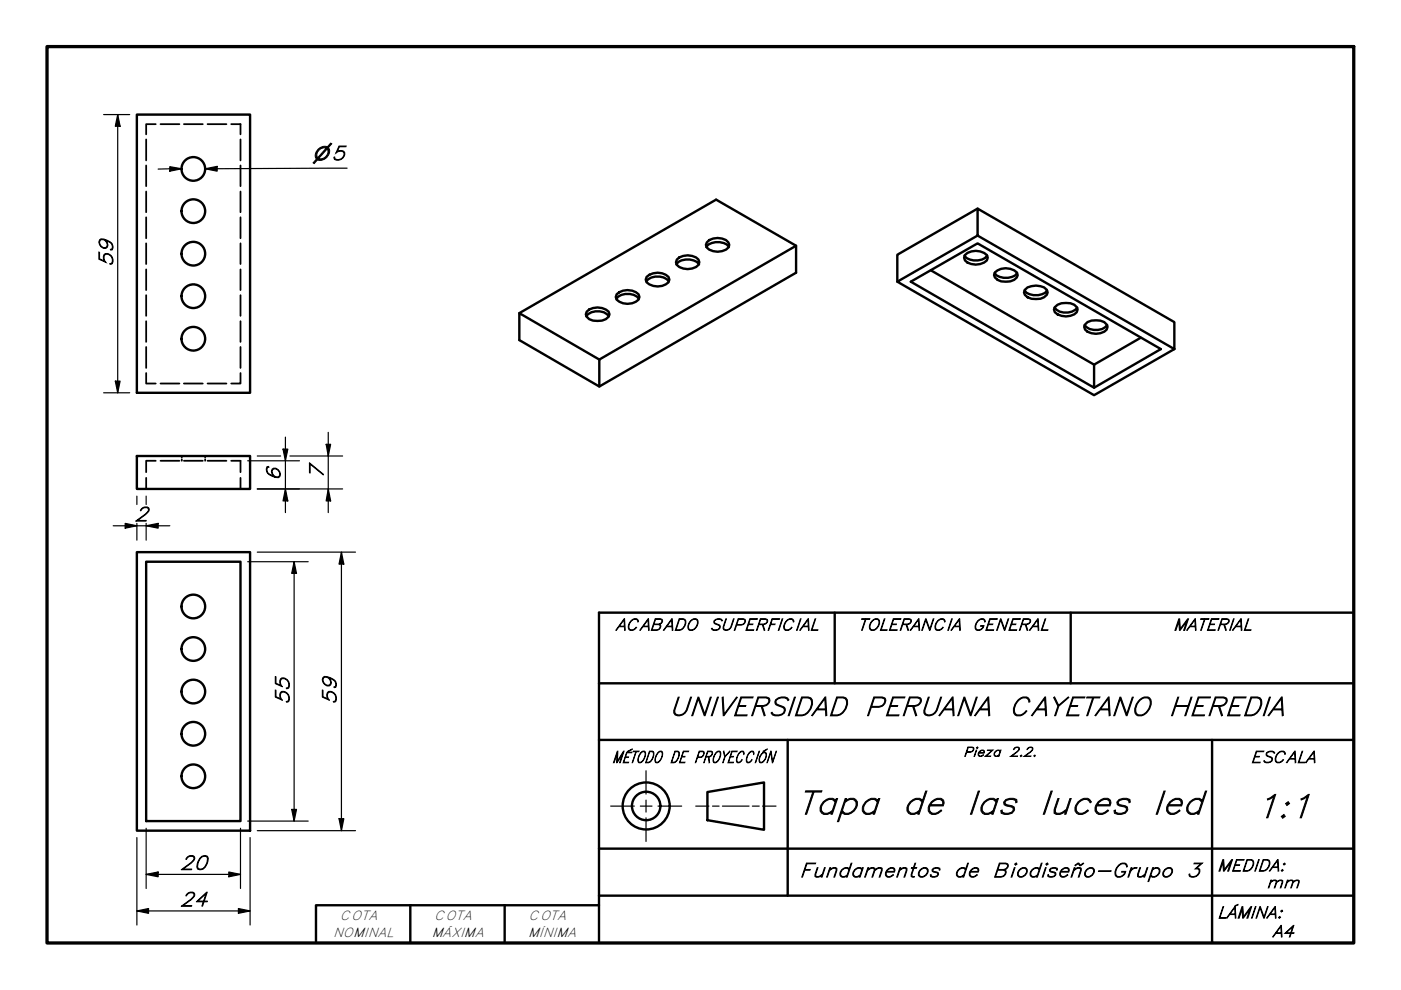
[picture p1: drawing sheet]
<svg xmlns="http://www.w3.org/2000/svg" width="297mm" height="210mm" viewBox="0 0 297 210" stroke-linecap="round" stroke-linejoin="round" font-family="sans-serif">
<!-- layer: Oculto (ISO) -->
<g fill="none" stroke="#000" stroke-width=".38">
<path d="M31 29.6v4.4M31 35.1v4.4M33 26.3h-2v2.2M34 26.3h4M39 26.3h4M44 26.3h4M49 26.3h2v2.2M51 29.6v4.4M51 35.1v4.4M31 40.6v4.4M31 46.1v4.4M31 51.6v4.4"/>
<path d="M31 57.1v4.4M51 40.6v4.4M51 46.1v4.4M51 51.6v4.4M51 57.1v4.4M31 79.1v2.2h2M31 62.6v4.4M31 68.1v4.4M31 73.6v4.4M51 79.1v2.2h-2M51 62.6v4.4M51 68.1v4.4"/>
<path d="M51 73.6v4.4M33 97.7h-2v2.4M34 97.7h4M34 81.3h4M38.5 96.7v.3M38.5 97.4v.3M39 97.7h4M39 81.3h4M43.5 96.7v.3M43.5 97.4v.3M44 97.7h4M44 81.3h4"/>
<path d="M49 97.7h2v2.4M31 101.3v2.4M51 101.3v2.4"/>
</g>
<!-- layer: Visible (ISO) -->
<g fill="none" stroke="#000" stroke-width=".51">
<path d="M29 24.3h24v59h-24zM137 59.7a3.2 3.2 0 0 1 4.8 0M137.1 58.7a3.5 3.5 0 0 1 4.6 0l.2 .6a2.3 2.3 0 0 1-2.5 1.4 2.32 2.32 0 0 1-2.5-1.4zM143.4 56a3.3 3.3 0 0 1 4.8 0M143.5 55a3.4 3.4 0 0 1 4.6 0l.2 .6a2.17 2.17 0 0 1-2.5 1.5 2.17 2.17 0 0 1-2.5-1.5zM149.7 52.4a3.3 3.3 0 0 1 4.9 0M150.4 50.9a3.4 3.4 0 0 1 4 .5l.2 .5a2.17 2.17 0 0 1-2.5 1.5 2.17 2.17 0 0 1-2.4-1.5l.2-.5zM168.8 52.1l-41.7 24.1v5.8M197.4 57.3l34.6 20M204.5 54.2a3.3 3.3 0 0 0 4.8 0M204.6 54.1a3.5 3.5 0 0 1 4.6 0l.2 .5a2.32 2.32 0 0 1-2.5 1.5 2.17 2.17 0 0 1-2.5-1.5zM207.3 49.9v-5.7l41.7 24.1v5.7l-41.7-24.1-17.1 9.8 41.8 24.1 17-9.8"/>
<path d="M207.3 44.2l-17.1 9.8v5.7M210.9 57.9a3.1 3.1 0 0 0 3.7 .8l.7-.3 .3-.5M210.9 57.8a3.5 3.5 0 0 1 4.7 0l.2 .5a2.21 2.21 0 0 1-2.6 1.4 2.18 2.18 0 0 1-2.4-1.4zM110.1 66.4l41.7-24.1 17 9.8v5.7l-41.7 24.2-17-9.9v-5.7l17 9.8M124.3 67a3.3 3.3 0 0 1 4.8 0M124.4 66.1a3.5 3.5 0 0 1 4.6 0l.2 .5a2.21 2.21 0 0 1-2.5 1.4 2.07 2.07 0 0 1-2.5-1.4zM130.7 63.3a3.2 3.2 0 0 1 4.7 0M130.7 62.4a3.5 3.5 0 0 1 4.7 0l.2 .6a2.32 2.32 0 0 1-2.6 1.4 2.3 2.3 0 0 1-2.4-1.4zM217.2 61.6a3.1 3.1 0 0 0 3.7 .8l.7-.3 .4-.5M217.3 61.4a3.5 3.5 0 0 1 4.6 0l.2 .6a2.18 2.18 0 0 1-2.5 1.4 2.21 2.21 0 0 1-2.5-1.4zM223.6 65.2a3.3 3.3 0 0 0 4.8 0M223.6 65.1a3.4 3.4 0 0 1 4.2-.5l.5 .5 .2 .5a2.17 2.17 0 0 1-2.5 1.5 2.32 2.32 0 0 1-2.5-1.5z"/>
<path d="M229.9 68.9a3.3 3.3 0 0 0 4.9 0M230.1 68.8a3.4 3.4 0 0 1 4.5 0l.2 .5a2.17 2.17 0 0 1-2.5 1.5 2.17 2.17 0 0 1-2.4-1.5zM241.9 71.6l-9.9 5.7v4.9l-38.9-22.5 14.2-8.1 38.8 22.4-14.1 8.2M29 96.7h24v7h-24zM29 117.1h24v59h-24zM31 119.1h20v55h-20z"/>
<circle cx="41" cy="35.8" r="2.51"/>
<circle cx="41" cy="44.8" r="2.51"/>
<circle cx="41" cy="53.8" r="2.51"/>
<circle cx="41" cy="71.8" r="2.51"/>
<circle cx="41" cy="62.8" r="2.51"/>
<circle cx="41" cy="137.6" r="2.51"/>
<circle cx="41" cy="128.6" r="2.51"/>
<circle cx="41" cy="146.6" r="2.51"/>
<circle cx="41" cy="155.6" r="2.51"/>
<circle cx="41" cy="164.6" r="2.51"/>
</g>
<!-- layer: Borde (ISO) -->
<path d="M10 9.9h277v190h-277z" fill="none" stroke="#000" stroke-width=".7"/>
<g fill="none" stroke="#000" stroke-width=".51">
<path d="M177 129.9v15M227 129.9v15M287 129.9h-160v70M127 156.9h160M127 144.9h160M167 156.9v33M257 156.9v43M127 179.9h160M150 167.9l12-2v10l-12-2zM87 191.9v8M107 191.9v8M127 191.9h-60v8"/>
<path d="M127 189.9h160"/>
<circle cx="137" cy="170.9" r="5"/>
<circle cx="137" cy="170.9" r="3"/>
</g>
<path d="M129.5 170.9h5M135.8 170.9h2.4M137 163.4v5M137 169.6v2.6M137 173.4v5M139.5 170.9h5M147.5 170.9h2.8M151.1 170.9h1.4M153.2 170.9h5.6M159.5 170.9h1.5M161.7 170.9h2.8" fill="none" stroke="#000" stroke-width=".25"/>
<!-- layer: Cota (ISO) -->
<g fill="none" stroke="#000" stroke-width=".25">
<path d="M22 24.3h5.5M25 24.3l.5 2.5h-1.1zM25 24.3v59M36 35.3l2.5 .5-2.5 .5zM38.5 35.8h-5M43.5 35.8l2.5-.5v1zM73.6 35.7l-30.1 .1h2.5M22 83.3h5.5M24.4 80.8h1.1l-.5 2.5zM52.5 97.7h11M54.5 96.7h5M60 95.2h1l-.5 2.5z"/>
<path d="M60.5 92.7v16M61.5 96.7h11.1M69.2 94.2h.9l-.5 2.5zM69.6 91.7v17M24 111.5h12M26.5 111l2.5 .5-2.5 .5zM29 105.2v1.8M29 111v3.5M31 111.5l2.5-.5v1zM31 105.2v1.8M31 111v3.5M52.5 119.1h12.8"/>
<path d="M54.5 103.7h18.1M54.5 117.1h20.9M60.5 103.7l.5 2.5h-1zM62.4 119.1l.5 2.5h-1.1zM62.4 119.1v55M69.6 103.7l.5 2.5h-.9zM72.4 117.1l.5 2.5h-1zM72.4 117.1v59M29 177.6v18.5M31 175.6v12.8M51 175.6v12.8M52.5 174.1h12.8"/>
<path d="M53 177.6v18.5M54.5 176.1h20.9M61.8 171.6h1.1l-.5 2.5zM71.9 173.6h1l-.5 2.5zM29 193.1l2.5-.5v1zM29 193.1h24M31 185.4l2.5-.5v1zM31 185.4h20M48.5 184.9l2.5 .5-2.5 .5zM50.5 192.6l2.5 .5-2.5 .5z"/>
</g>
<g fill="#000">
<path d="M25 24.3l.5 2.5h-1.1z" fill-rule="evenodd"/>
<path d="M36 35.3l2.5 .5-2.5 .5z" fill-rule="evenodd"/>
<path d="M43.5 35.8l2.5-.5v1z" fill-rule="evenodd"/>
<path d="M24.4 80.8h1.1l-.5 2.5z" fill-rule="evenodd"/>
<path d="M60 95.2h1l-.5 2.5z" fill-rule="evenodd"/>
<path d="M69.2 94.2h.9l-.5 2.5z" fill-rule="evenodd"/>
<path d="M26.5 111l2.5 .5-2.5 .5z" fill-rule="evenodd"/>
<path d="M31 111.5l2.5-.5v1z" fill-rule="evenodd"/>
<path d="M60.5 103.7l.5 2.5h-1z" fill-rule="evenodd"/>
<path d="M69.6 103.7l.5 2.5h-.9z" fill-rule="evenodd"/>
<path d="M72.4 117.1l.5 2.5h-1z" fill-rule="evenodd"/>
<path d="M62.4 119.1l.5 2.5h-1.1z" fill-rule="evenodd"/>
<path d="M61.8 171.6h1.1l-.5 2.5z" fill-rule="evenodd"/>
<path d="M71.9 173.6h1l-.5 2.5z" fill-rule="evenodd"/>
<path d="M29 193.1l2.5-.5v1z" fill-rule="evenodd"/>
<path d="M31 185.4l2.5-.5v1z" fill-rule="evenodd"/>
<path d="M48.5 184.9l2.5 .5-2.5 .5z" fill-rule="evenodd"/>
<path d="M50.5 192.6l2.5 .5-2.5 .5z" fill-rule="evenodd"/>
</g>
<g font-size="7">
<text x="169" y="172.6">Tapa</text>
<text x="191.2" y="172.6">de las</text>
<text x="220.3" y="172.6">luces led</text>
<text x="266.1" y="173.4">1:1</text>
</g>
<text font-size="5.6" x="141.8" y="151.7">UNIVERSIDAD PERUANA CAYETANO HEREDIA</text>
<g font-size="4.2">
<text x="23.9" y="56.6" transform="rotate(-90 23.9 56.6)">59</text>
<text x="68.6" y="101.6" transform="rotate(-90 68.6 101.6)">7</text>
<text x="59.4" y="102.1" transform="rotate(-90 59.4 102.1)">6</text>
<text x="28.5" y="110.5">2</text>
<text x="61.3" y="149.5" transform="rotate(-90 61.3 149.5)">55</text>
<text x="71.3" y="149.5" transform="rotate(-90 71.3 149.5)">59</text>
<text x="38.2" y="184.4">20</text>
<text x="169.5" y="186">Fundamentos</text>
<text x="202.1" y="186">de Biodiseño-Grupo 3</text>
<text x="38.2" y="192.1">24</text>
</g>
<text font-size="4.1" x="66.2" y="33.9">⌀5</text>
<g font-size="3.5">
<text x="130.5" y="133.6">ACABADO</text>
<text x="150.3" y="133.6">SUPERFICIAL</text>
<text x="181.8" y="133.6">TOLERANCIA</text>
<text x="206.1" y="133.6">GENERAL</text>
<text x="248.7" y="133.6">MATERIAL</text>
<text x="129.8" y="161.7">MÉTODO DE PROYECCIÓN</text>
<text x="265.1" y="161.7">ESCALA</text>
<text x="258.1" y="184.7">MEDIDA:</text>
<text x="268.5" y="188.2">mm</text>
<text x="258.1" y="194.7">LÁMINA:</text>
<text x="269.7" y="198.7">A4</text>
</g>
<g font-size="2.8">
<text x="204.2" y="160.4">Pieza 2.2.</text>
<text x="72.1" y="195.1">COTA</text>
<text x="92.1" y="195.1">COTA</text>
<text x="112.1" y="195.1">COTA</text>
<text x="70.6" y="198.7">NOMINAL</text>
<text x="91.6" y="198.7">MÁXIMA</text>
<text x="112" y="198.7">MÍNIMA</text>
</g>
</svg>
